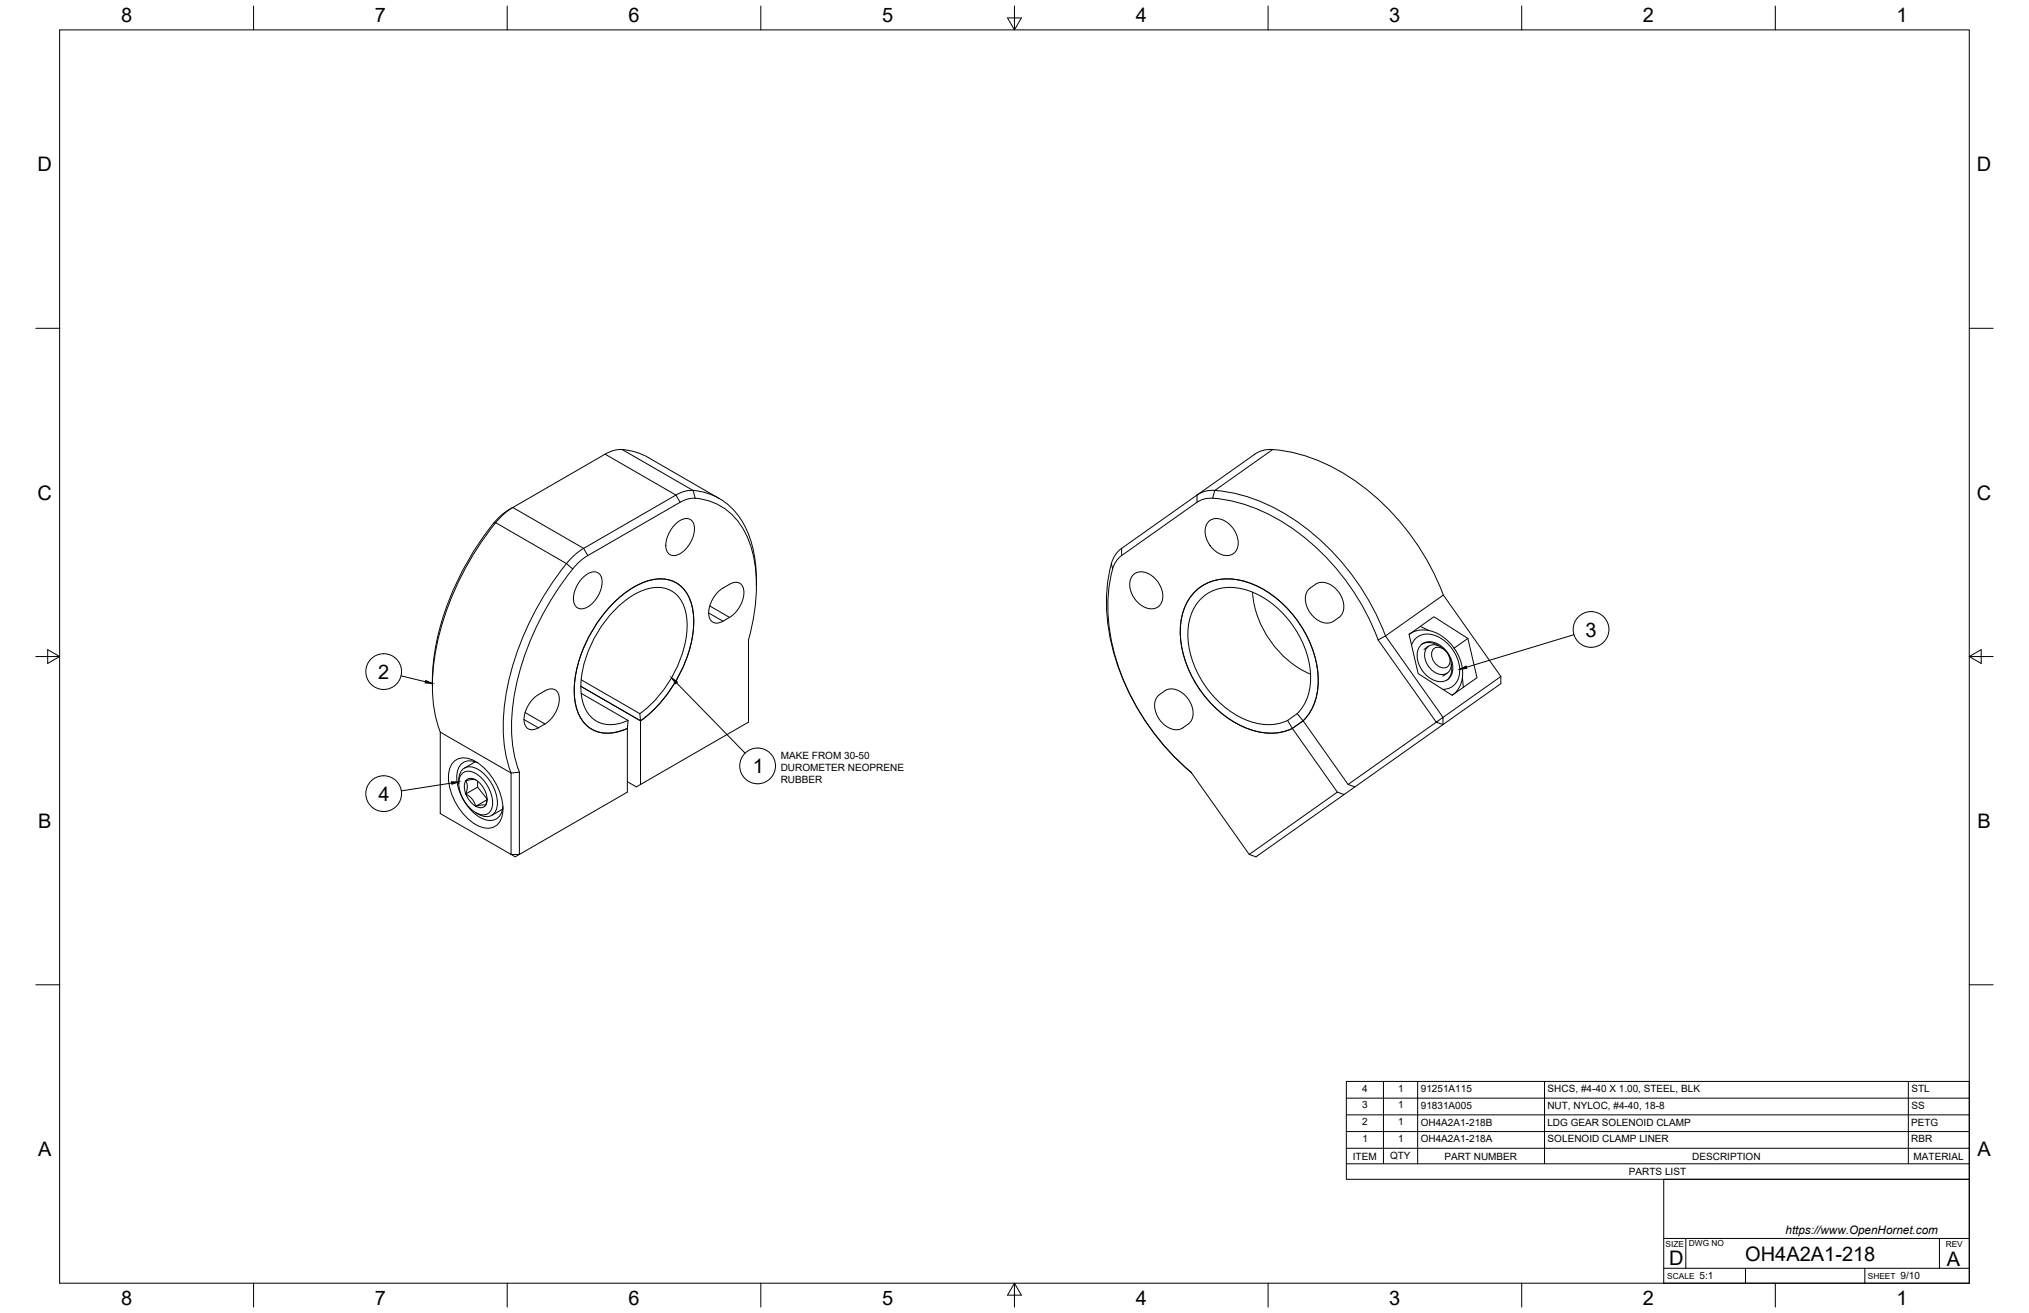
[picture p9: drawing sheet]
<svg xmlns="http://www.w3.org/2000/svg" width="864mm" height="559mm" viewBox="0 0 864 559" stroke-linecap="round" stroke-linejoin="round" font-family="sans-serif">
<!-- layer: Visible -->
<g fill="none" stroke="#000" stroke-width=".43">
<path d="M257.6 193.3l-39.3 22.7a31 31 0 0 0-12.1 11.8 114.3 114.3 0 0 0-22.1 59.3l-.1 4.8M257.6 193.3a14 14 0 0 1 12.6-1l5.8 2.5 30.2 17.4M534.1 193.3l-56.7 40.1M534.1 193.3a11.4 11.4 0 0 1 7.6-2 76.8 76.8 0 0 1 45.7 21.9 106.1 106.1 0 0 1 26.9 40.1M218.3 216l-3.8 2.7-3.5 3.7M289.5 213.8l-41.5 24.1a42.8 42.8 0 0 0-9.5 11.3 114 114 0 0 0-20.7 56.8 55 55 0 0 0 3.3 22.6M289.5 213.8a12.7 12.7 0 0 1 11.7-.8 27.8 27.8 0 0 1 18.7 20.4 71 71 0 0 1-1.3 38.9v35l-47.7 27.6-3.9-2.2M295 208.7a27.8 27.8 0 0 1 24.2 20.3 57.9 57.9 0 0 1 2.7 20.1M295 208.7a12.4 12.4 0 0 0-7.3 2l-39.3 22.7-3 2.1a49.2 49.2 0 0 0-9.7 11.6 118.1 118.1 0 0 0-21.4 58.5 57.7 57.7 0 0 0 3.2 23.4l3.6-.4v35l-1.8 1.1-1.8-1.1h3.6l45.9-26.5v-27.1l.3-3.4-20-11.5M509.5 210.7a11.4 11.4 0 0 1 7.5-2 76.8 76.8 0 0 1 45.8 21.9 106.1 106.1 0 0 1 26.9 40l24.6-17.3M211 222.4a122 122 0 0 0-26.6 62.1 59.1 59.1 0 0 0 3 27.1M287.7 222.8a4.9 4.9 0 0 1 6.7-1.3 8.1 8.1 0 0 1-.3 9 10.2 10.2 0 0 1-7.4 6 4.1 4.1 0 0 1-3.3-5.5 14.2 14.2 0 0 1 4.3-8.2z"/>
<path d="M477.4 236.5l32.1-22.7a10 10 0 0 1 6.6-1.8 74.1 74.1 0 0 1 44.5 21.4 102.6 102.6 0 0 1 26 38.9M477.4 233.4a11.3 11.3 0 0 0-4.3 6.4 76.8 76.8 0 0 0 5.4 50.5 106.1 106.1 0 0 0 28.7 38.7M477.4 236.4a10.1 10.1 0 0 0-3.8 5.7 74.3 74.3 0 0 0 5.3 49 102.8 102.8 0 0 0 28 37.5l24.8 35 37.5-26.5 2.9 1-37.5 26.6-2.9-1.1M514.3 222.1a6.4 6.4 0 0 1 9 1.1 9.1 9.1 0 0 1 2.3 11.8 6.4 6.4 0 0 1-9-1 9.1 9.1 0 0 1-2.3-11.9zM248.4 245.5a4.9 4.9 0 0 1 6.7-1.3 8.1 8.1 0 0 1-.3 9 10.2 10.2 0 0 1-7.4 5.9 4.1 4.1 0 0 1-3.3-5.4 14.2 14.2 0 0 1 4.3-8.2zM306 251.6l1.7-1.3a8.5 8.5 0 0 1 6.4-2.4 4.9 4.9 0 0 1 2.3 6.5 14.8 14.8 0 0 1-10.6 10.7 3.6 3.6 0 0 1-4.2-4.3 13.6 13.6 0 0 1 4.4-9.2zM482.2 244.8a6.4 6.4 0 0 1 9 1 9.1 9.1 0 0 1 2.4 11.9 6.4 6.4 0 0 1-9.1-1 9.1 9.1 0 0 1-2.3-11.9zM533.1 252a42.3 42.3 0 0 0 24.7 34.9M614.3 253.3l24.5 34.6v3.1l-62.1 43.9-2.9-1 40.4-28.6v3.1l-2.9-1.1-24.8-35 3.2-1.6 24.5 34.6 24.6-17.4M567.6 264.4a7.2 7.2 0 0 0 3-11.1 8.8 8.8 0 0 0-9.9-5.1l-.8 .5a7.2 7.2 0 0 0-2.9 11.1 8.8 8.8 0 0 0 9.8 5l.8-.4M599.7 270l10.6-7.5 14.5 9.2 3.8 16.7-10.5 7.5-14.5-9.2zM599.9 269.9a13.3 13.3 0 0 1 16.6 3.2l2.8 3.4 2.2 4.2 1 4.5-.2 3.7a10.5 10.5 0 0 1-4.2 7"/>
<path d="M599.9 269.9l-.1 .1M604.5 266.6l3.7 1.8M604.7 274.6a6.6 6.6 0 0 1 8.9 .5 11 11 0 0 1 4.2 12 5.7 5.7 0 0 1-9 1.6 11.3 11.3 0 0 1-5.1-12.6zM605.2 274.2a6.6 6.6 0 0 1 7 .6M607.4 275.6a5.4 5.4 0 0 1 7.9 1.4 7.1 7.1 0 0 1 1.3 8.9 5.4 5.4 0 0 1-7.9-1.4 7.1 7.1 0 0 1-1.3-8.9zM608 275.1l-1.9 1.3M610 276.3a4 4 0 0 1 6 1.6 4 4 0 0 1-.5 6.2 5.4 5.4 0 0 1-5.5-7.8zM618.8 275.7l.3 .4M624.8 271.7l-5.8 4.1M227.4 297l1.7-1.4a8.6 8.6 0 0 1 6.5-2.3 4.9 4.9 0 0 1 2.2 6.4 14.9 14.9 0 0 1-10.6 10.8 3.6 3.6 0 0 1-4.2-4.3 13.6 13.6 0 0 1 4.4-9.2zM247.3 289.3l25 14.4 .3 3.1-25.4-14.7 25.4 14.7M616 286.4l-1.9 1.4"/>
<path d="M617.7 282.5a6.8 6.8 0 0 1-1.8 6.9M622.4 288.5l.4 4M187.4 311.6l30.1 17.4v34.6l-30.1-17.4zM272.3 303.7a50.7 50.7 0 0 0 20.2-37 16.3 16.3 0 0 0-6.5-15.1 15.8 15.8 0 0 0-16.2 1.5 49.8 49.8 0 0 0-22.6 39.9 15.2 15.2 0 0 0 7.2 14.2 14.9 14.9 0 0 0 12.9-.6M272.6 306.8v27.1M272.7 306.8a57 57 0 0 0 22.6-41.8 18.8 18.8 0 0 0-6.7-16.4 16.4 16.4 0 0 0-16.8 .2 54.3 54.3 0 0 0-24.6 30 35.2 35.2 0 0 0-.7 25.5 13.3 13.3 0 0 0 16.6 7.1l3.9-1.4M503.4 309.8a7.2 7.2 0 0 0 3-11.2 8.8 8.8 0 0 0-9.8-5 7.3 7.3 0 0 0-5.2 6.1 10.7 10.7 0 0 0 9.5 10.9l2.6-.8M550.1 310l19.1 27.1M550.1 310l4.5-3.2 19.2 27.1M552.1 303.7l2.5 3.1-4.5 3.2M552.1 303.7l-4.1 2.9 2.1 3.4M552.1 303.7a23 23 0 0 0 5.3-20.6 41.9 41.9 0 0 0-27.3-32.1 17.9 17.9 0 0 0-22.3 8.5 31.3 31.3 0 0 0 2.1 27.2 39.2 39.2 0 0 0 26.1 21.4l3.6 .3a18.3 18.3 0 0 0 8.4-1.8"/>
<path d="M554.7 306.8a25.3 25.3 0 0 0 6.1-22 47.5 47.5 0 0 0-29.9-37 20.8 20.8 0 0 0-23.9 5.8 28.5 28.5 0 0 0-3.2 25.2 47.2 47.2 0 0 0 29.4 32 23.1 23.1 0 0 0 16.9-.8M193.4 323.9a7.6 7.6 0 0 1 9.1 .2 25.2 25.2 0 0 1 11.5 21.6 6.6 6.6 0 0 1-10.2 5.9 24.8 24.8 0 0 1-12.9-22.3 8.3 8.3 0 0 1 2.5-5.4zM195.3 333.4a5.7 5.7 0 0 1 4-7.1 12.6 12.6 0 0 1 10.3 7.9 12.1 12.1 0 0 1 1 11.6 5.1 5.1 0 0 1-7.1 .6l-1-.5M196.4 329.5a5 5 0 0 1 7.1 .3 15 15 0 0 1 5.9 14.1 4.2 4.2 0 0 1-6.9 1.9 15 15 0 0 1-6.9-14.7zM202.2 324.3l-4.5 2.6M202.5 331.9l-1.1-.2-2.1 .3a.59 .59 0 0 0-.7 .1 .59 .59 0 0 0-.1 .8l.4 1.5-.3 2.4a1 1 0 0 0 .5 1.7l2.3 2.1 1.1 2.6M202.5 331.9a9.8 9.8 0 0 1 4.5 10.3l-.3 .5M202.5 331.9a3.1 3.1 0 0 0-3.8-.1 3.1 3.1 0 0 0-1 3.7 10.9 10.9 0 0 0 4.8 7.6M203.3 332.5v2.5l4 5-.6 2.8M203.3 335l-5.1 2.9M203.4 324.7a5.7 5.7 0 0 0-6.1-.3 5.7 5.7 0 0 0-2.9 5.4 20.8 20.8 0 0 0 11.9 19 5.6 5.6 0 0 0 7.8-5.7M576.7 334.9l-4.6 3.2"/>
<path d="M206.7 342.8l-1.7-.2-2.5 .6M206.7 342.7l-1.5 1h-1.3l-1.4-.6M207.3 340.4l-4.8 2.8M213.9 344.4l-4.6 2.6"/>
</g>
<!-- layer: Visible Narrow -->
<g fill="none" stroke="#000" stroke-width=".43">
<path d="M257.6 193.3l30.1 17.4 1.8 3.1M264.9 191.3l30.1 17.4 .9 3.3M541.7 191.3l-24.7 17.4-.9 3.3M218.3 216l30.1 17.4 1.8 3.1M509.5 210.7v3.1M210.1 222.7l.9-.3 30.1 17.5 2.7 2.2M473 239.9l.6 2.2M477.4 233.4v3.1M302.1 257.9l8.4 4.9M301.6 260.9l6.1 3.5M600.8 274.5a7.5 7.5 0 0 1 11.1-3.6 16.4 16.4 0 0 1 9.1 16.9 6.9 6.9 0 0 1-6.8 5.6M223 306.2l6.1 3.6"/>
<path d="M223.5 303.3l8.4 4.8"/>
</g>
<!-- layer: Border -->
<g fill="none" stroke="#000" stroke-width=".43">
<path d="M25.4 12.7h812.8v533.4h-812.8zM107.9 2.6v10.1M215.9 2.6v10.1M323.8 2.6v10.1M428.8 7.6h5.9l-2.9 5.1zM431.8 2.6v10.1M539.7 2.6v10.1M647.7 2.6v10.1M755.6 2.6v10.1M15.2 139.7h10.2M838.2 139.7h10.1M15.2 279.4h10.2"/>
<path d="M20.3 276.5l5.1 2.9-5.1 3zM838.2 279.4l5.1-2.9v5.9zM838.2 279.4h10.1M15.2 419.1h10.2M838.2 419.1h10.1M107.9 546.1v10.2M215.9 546.1v10.2M323.8 546.1v10.2M431.8 546.1l2.9 5.1h-5.9zM431.8 546.1v10.2M539.7 546.1v10.2M647.7 546.1v10.2"/>
<path d="M755.6 546.1v10.2"/>
</g>
<!-- layer: Parts Lists -->
<path d="M573 460.2h265.2v41.7h-265.2zM573 474.5h265.2M573 467.4h265.2M588.8 460.2v35.1M603.4 460.2v35.1M657.4 460.2v35.1M812.2 460.2v35.1M573 495.3h265.2M573 488.7h265.2M573 481.6h265.2" fill="none" stroke="#000" stroke-width=".43"/>
<!-- layer: Balloons -->
<g fill="none" stroke="#000" stroke-width=".43">
<circle cx="677.2" cy="267.9" r="7.6"/>
<circle cx="163.3" cy="285.8" r="7.6"/>
<circle cx="163.3" cy="337.8" r="7.6"/>
<circle cx="322.5" cy="326" r="7.6"/>
</g>
<!-- layer: 0 -->
<path d="M181.2 289.6l2.8 1.3-3-.3zM285.8 288.4l2.5 1.9-.7 .7zM621.3 284.9l2.7-1.4 .3 1zM192.2 332.7l3.1 .1-3 1z" fill="#000" stroke="#000" stroke-width=".43"/>
<path d="M669.9 270.1l-45.7 13.9M170.7 287.6l10.4 2.6M288 290.6l29.1 29.9M192.3 333.2l-21.5 3.4" fill="none" stroke="#000" stroke-width=".43"/>
<!-- layer: Titleblock -->
<path d="M708.1 501.9h130.1v44.2h-130.1zM708.1 539.8h130.1M708.1 527.1h130.1M717.5 527.1v12.7M742.9 539.8v6.3M793.7 539.8v6.3M825.5 527.1v12.7" fill="none" stroke="#000" stroke-width=".43"/>
<g font-size="8.5">
<text x="51.6" y="9.4">8</text>
<text x="159.5" y="9.4">7</text>
<text x="267.5" y="9.4">6</text>
<text x="375.4" y="9.3">5</text>
<text x="483.4" y="9.4">4</text>
<text x="591.3" y="9.4">3</text>
<text x="699.3" y="9.4">2</text>
<text x="807.2" y="9.4">1</text>
<text x="16" y="72.9">D</text>
<text x="841.4" y="72.9">D</text>
<text x="16" y="212.6">C</text>
<text x="841.4" y="212.6">C</text>
<text x="674.8" y="270.9">3</text>
<text x="161" y="288.9">2</text>
<text x="320.4" y="329">1</text>
<text x="161.1" y="340.8">4</text>
<text x="16.2" y="352.3">B</text>
<text x="841.7" y="352.3">B</text>
<text x="16.2" y="492">A</text>
<text x="841.7" y="492">A</text>
<text x="710.4" y="538.4">D</text>
<text x="742.8" y="536.7">OH4A2A1-218</text>
<text x="828.7" y="538.8">A</text>
<text x="51.6" y="555.5">8</text>
<text x="159.5" y="555.5">7</text>
<text x="267.5" y="555.5">6</text>
<text x="375.4" y="555.4">5</text>
<text x="483.4" y="555.5">4</text>
<text x="591.3" y="555.5">3</text>
<text x="699.3" y="555.5">2</text>
<text x="807.2" y="555.5">1</text>
</g>
<text font-size="5" x="760" y="525.2">https://www.OpenHornet.com</text>
<g font-size="4.3">
<text x="332.3" y="323">MAKE FROM 30-50</text>
<text x="332.3" y="328.1">DUROMETER NEOPRENE</text>
<text x="332.3" y="333.2">RUBBER</text>
<text x="579.8" y="464.6">4</text>
<text x="595.1" y="464.6">1</text>
<text x="604.7" y="464.8">91251A115</text>
<text x="658.7" y="464.9">SHCS, #4-40 X 1.00, STEEL, BLK</text>
<text x="813.6" y="464.9">STL</text>
<text x="579.8" y="471.7">3</text>
<text x="595.1" y="471.7">1</text>
<text x="604.7" y="472">91831A005</text>
<text x="658.6" y="472">NUT, NYLOC, #4-40, 18-8</text>
<text x="813.6" y="472">SS</text>
<text x="579.8" y="478.8">2</text>
<text x="595.1" y="478.8">1</text>
<text x="604.7" y="479.1">OH4A2A1-218B</text>
<text x="658.6" y="479.1">LDG GEAR SOLENOID CLAMP</text>
<text x="813.4" y="479.1">PETG</text>
<text x="579.9" y="485.9">1</text>
<text x="595.1" y="485.9">1</text>
<text x="604.7" y="486.2">OH4A2A1-218A</text>
<text x="658.7" y="486.2">SOLENOID CLAMP LINER</text>
<text x="813.4" y="486.2">RBR</text>
<text x="575.8" y="493.5">ITEM</text>
<text x="591.7" y="493.4">QTY</text>
<text x="614.8" y="493.5">PART NUMBER</text>
<text x="720.3" y="493.5">DESCRIPTION</text>
<text x="814.5" y="493.5">MATERIAL</text>
<text x="693.3" y="500.1">PARTS LIST</text>
<text x="723.4" y="544.5">5:1</text>
<text x="809" y="544.5">9/10</text>
</g>
<g font-size="3.5">
<text x="708.9" y="530.9">SIZE</text>
<text x="718.9" y="530.5">DWG NO</text>
<text x="828.2" y="530.9">REV</text>
<text x="709.6" y="544.2">SCALE</text>
<text x="795" y="544.2">SHEET</text>
</g>
</svg>
